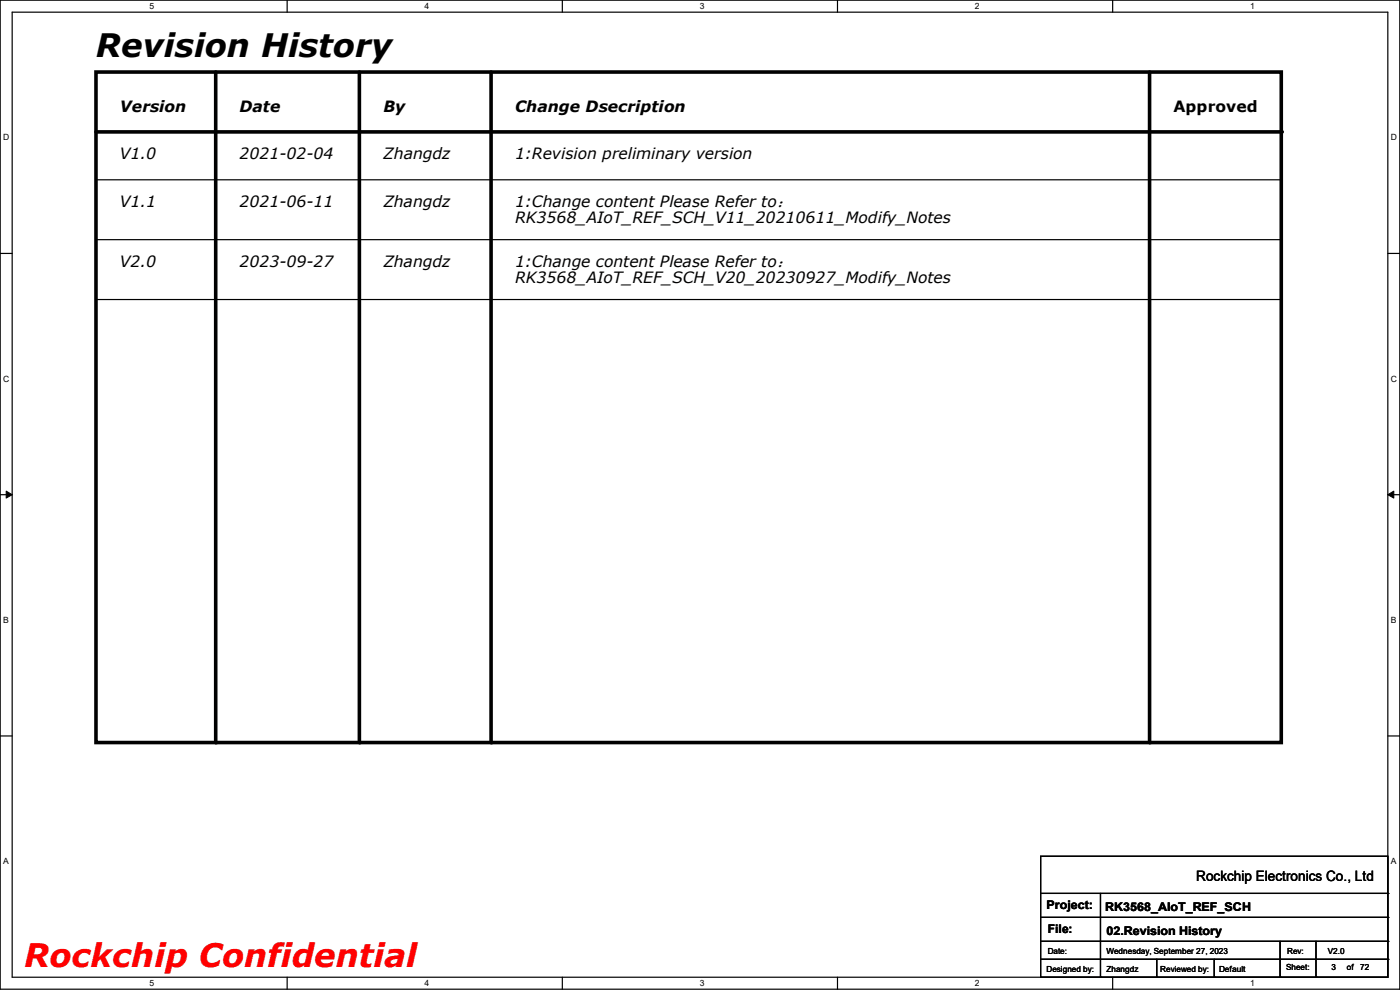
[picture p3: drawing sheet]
<svg xmlns="http://www.w3.org/2000/svg" width="297mm" height="210mm" viewBox="0 0 297 210" stroke-linecap="round" stroke-linejoin="round" font-family="sans-serif">
<path d="M0 0h297v209.8h-297zM2.6 2.6h291.8v204.7h-291.8z" fill="none" stroke="#000" stroke-width=".25"/>
<g fill="#fff">
<path d="M31.7 .3h1v2h-1z"/>
<path d="M31.7 207.6h1v1.9h-1z"/>
</g>
<path d="M60.9 0v2.6M60.9 207.3v2.5" fill="none" stroke="#000" stroke-width=".25"/>
<g fill="#fff">
<path d="M90.1 .3h1v2h-1z"/>
<path d="M90.1 207.6h1v1.9h-1z"/>
</g>
<path d="M119.3 0v2.6M119.3 207.3v2.5" fill="none" stroke="#000" stroke-width=".25"/>
<g fill="#fff">
<path d="M148.5 .3h.9v2h-.9z"/>
<path d="M148.5 207.6h.9v1.9h-.9z"/>
</g>
<path d="M177.7 0v2.6M177.7 207.3v2.5" fill="none" stroke="#000" stroke-width=".25"/>
<g fill="#fff">
<path d="M206.8 .3h1v2h-1z"/>
<path d="M206.8 207.6h1v1.9h-1z"/>
</g>
<path d="M236.1 0v2.6M236.1 207.3v2.5" fill="none" stroke="#000" stroke-width=".25"/>
<g fill="#fff">
<path d="M265.2 .3h1v2h-1z"/>
<path d="M265.2 207.6h1v1.9h-1z"/>
<path d="M.7 28.2h1.2v1.9h-1.2z"/>
<path d="M295.1 28.2h1.2v1.9h-1.2z"/>
<path d="M.7 79.3h1.2v2h-1.2z"/>
<path d="M295.1 79.3h1.2v2h-1.2z"/>
</g>
<path d="M0 53.8h2.6M294.4 53.8h2.6" fill="none" stroke="#000" stroke-width=".25"/>
<g fill="#fff">
<path d="M.7 130.5h1.2v2h-1.2z"/>
<path d="M295.1 130.5h1.1v2h-1.1z"/>
</g>
<path d="M0 104.9h2.6M294.4 104.9h2.6" fill="none" stroke="#000" stroke-width=".25"/>
<path d="M1.3 104.2l1.3 .7-1.3 .8zM294.4 104.9l1.3-.7v1.5z" fill="#000" stroke="#000" stroke-width=".21"/>
<g fill="#fff">
<path d="M.7 181.7h1.2v2h-1.2z"/>
<path d="M295.1 181.7h1.1v2h-1.1z"/>
</g>
<g fill="none" stroke="#000" stroke-width=".25">
<path d="M20.4 38.1h251.4M271.8 38.1h.1M20.4 50.8h251.4M271.8 50.8h.1M20.4 63.5h251.4M271.8 63.5h.1M0 156.1h2.6M294.4 156.1h2.6M220.8 181.7h73.6v25.6h-73.6zM220.8 189.5h73.6M220.8 194.6h73.6M220.8 199.7h73.6"/>
<path d="M233.5 189.5v17.8M271.6 199.7v7.6M279.2 199.7v7.6M294.4 189.5h.1M294.4 194.6h.1M294.4 199.7h.1M220.8 203.5h73.6M233.5 207.3h.1M245.4 207.3h.1M245.4 203.5v3.8M257.6 207.3h.1M257.6 203.5v3.8"/>
<path d="M271.6 207.3h.1M279.2 207.3h.1M294.4 203.5h.1"/>
</g>
<path d="M20.4 15.3h251.4v142.2h-251.4zM45.8 15.3v142.2M76.2 15.3v142.2M104.2 15.3v142.2M243.9 15.3v142.2M20.4 28h251.4" fill="none" stroke="#000" stroke-width=".76"/>
<g fill="#000">
<circle cx="271.8" cy="28" r=".38"/>
<circle cx="45.8" cy="157.5" r=".38"/>
<circle cx="76.2" cy="157.5" r=".38"/>
<circle cx="104.2" cy="157.5" r=".38"/>
<circle cx="243.9" cy="157.5" r=".38"/>
</g>
<text font-size="6.9" x="20.4" y="12">Revision History</text>
<text font-size="6.9" fill="#f00" x="5.1" y="205.1">Rockchip Confidential</text>
<g font-size="3.3">
<text x="25.4" y="23.7">Version</text>
<text x="50.8" y="23.7">Date</text>
<text x="81.3" y="23.7">By</text>
<text x="109.3" y="23.7">Change Dsecription</text>
<text x="249" y="23.7">Approved</text>
<text x="25.4" y="33.8">V1.0</text>
<text x="50.8" y="33.8">2021-02-04</text>
<text x="81.3" y="33.8">Zhangdz</text>
<text x="109.3" y="33.8">1:Revision preliminary version</text>
<text x="25.4" y="44">V1.1</text>
<text x="50.8" y="44">2021-06-11</text>
<text x="81.3" y="44">Zhangdz</text>
<text x="109.3" y="44">1:Change content Please Refer to：</text>
<text x="109.3" y="47.3">RK3568_AIoT_REF_SCH_V11_20210611_Modify_Notes</text>
<text x="25.4" y="56.7">V2.0</text>
<text x="50.8" y="56.7">2023-09-27</text>
<text x="81.3" y="56.7">Zhangdz</text>
<text x="109.3" y="56.7">1:Change content Please Refer to：</text>
<text x="109.3" y="60">RK3568_AIoT_REF_SCH_V20_20230927_Modify_Notes</text>
</g>
<text font-size="3" x="253.8" y="186.9">Rockchip Electronics Co., Ltd</text>
<g font-size="2.5">
<text x="222" y="192.9">Project:</text>
<text x="222.3" y="198">File:</text>
<text x="234.5" y="193.2">RK3568_AIoT_REF_SCH</text>
<text x="234.7" y="198.2">02.Revision History</text>
</g>
<g font-size="1.8">
<text x="31.7" y="1.9">5</text>
<text x="90.1" y="1.9">4</text>
<text x="148.5" y="1.9">3</text>
<text x="206.8" y="1.9">2</text>
<text x="265.2" y="1.9">1</text>
<text x=".7" y="29.8">D</text>
<text x="295.1" y="29.8">D</text>
<text x=".7" y="80.9">C</text>
<text x="295.1" y="80.9">C</text>
<text x=".7" y="132.1">B</text>
<text x="295.1" y="132.1">B</text>
<text x=".7" y="183.3">A</text>
<text x="295.1" y="183.3">A</text>
<text x="222.3" y="202.3">Date:</text>
<text x="234.7" y="202.3">Wednesday, September 27, 2023</text>
<text x="273.1" y="202.3">Rev:</text>
<text x="281.7" y="202.3">V2.0</text>
<text x="31.7" y="209.2">5</text>
<text x="90.1" y="209.2">4</text>
<text x="148.5" y="209.2">3</text>
<text x="206.8" y="209.2">2</text>
<text x="222" y="206.1">Designed by:</text>
<text x="234.7" y="206.1">Zhangdz</text>
<text x="246.2" y="206.1">Reviewed by:</text>
<text x="258.6" y="206.1">Default</text>
<text x="265.2" y="209.2">1</text>
<text x="272.8" y="205.9">Sheet:</text>
<text x="282.5" y="205.9">3</text>
<text x="285.7" y="205.9">of</text>
<text x="288.6" y="205.9">72</text>
</g>
</svg>
